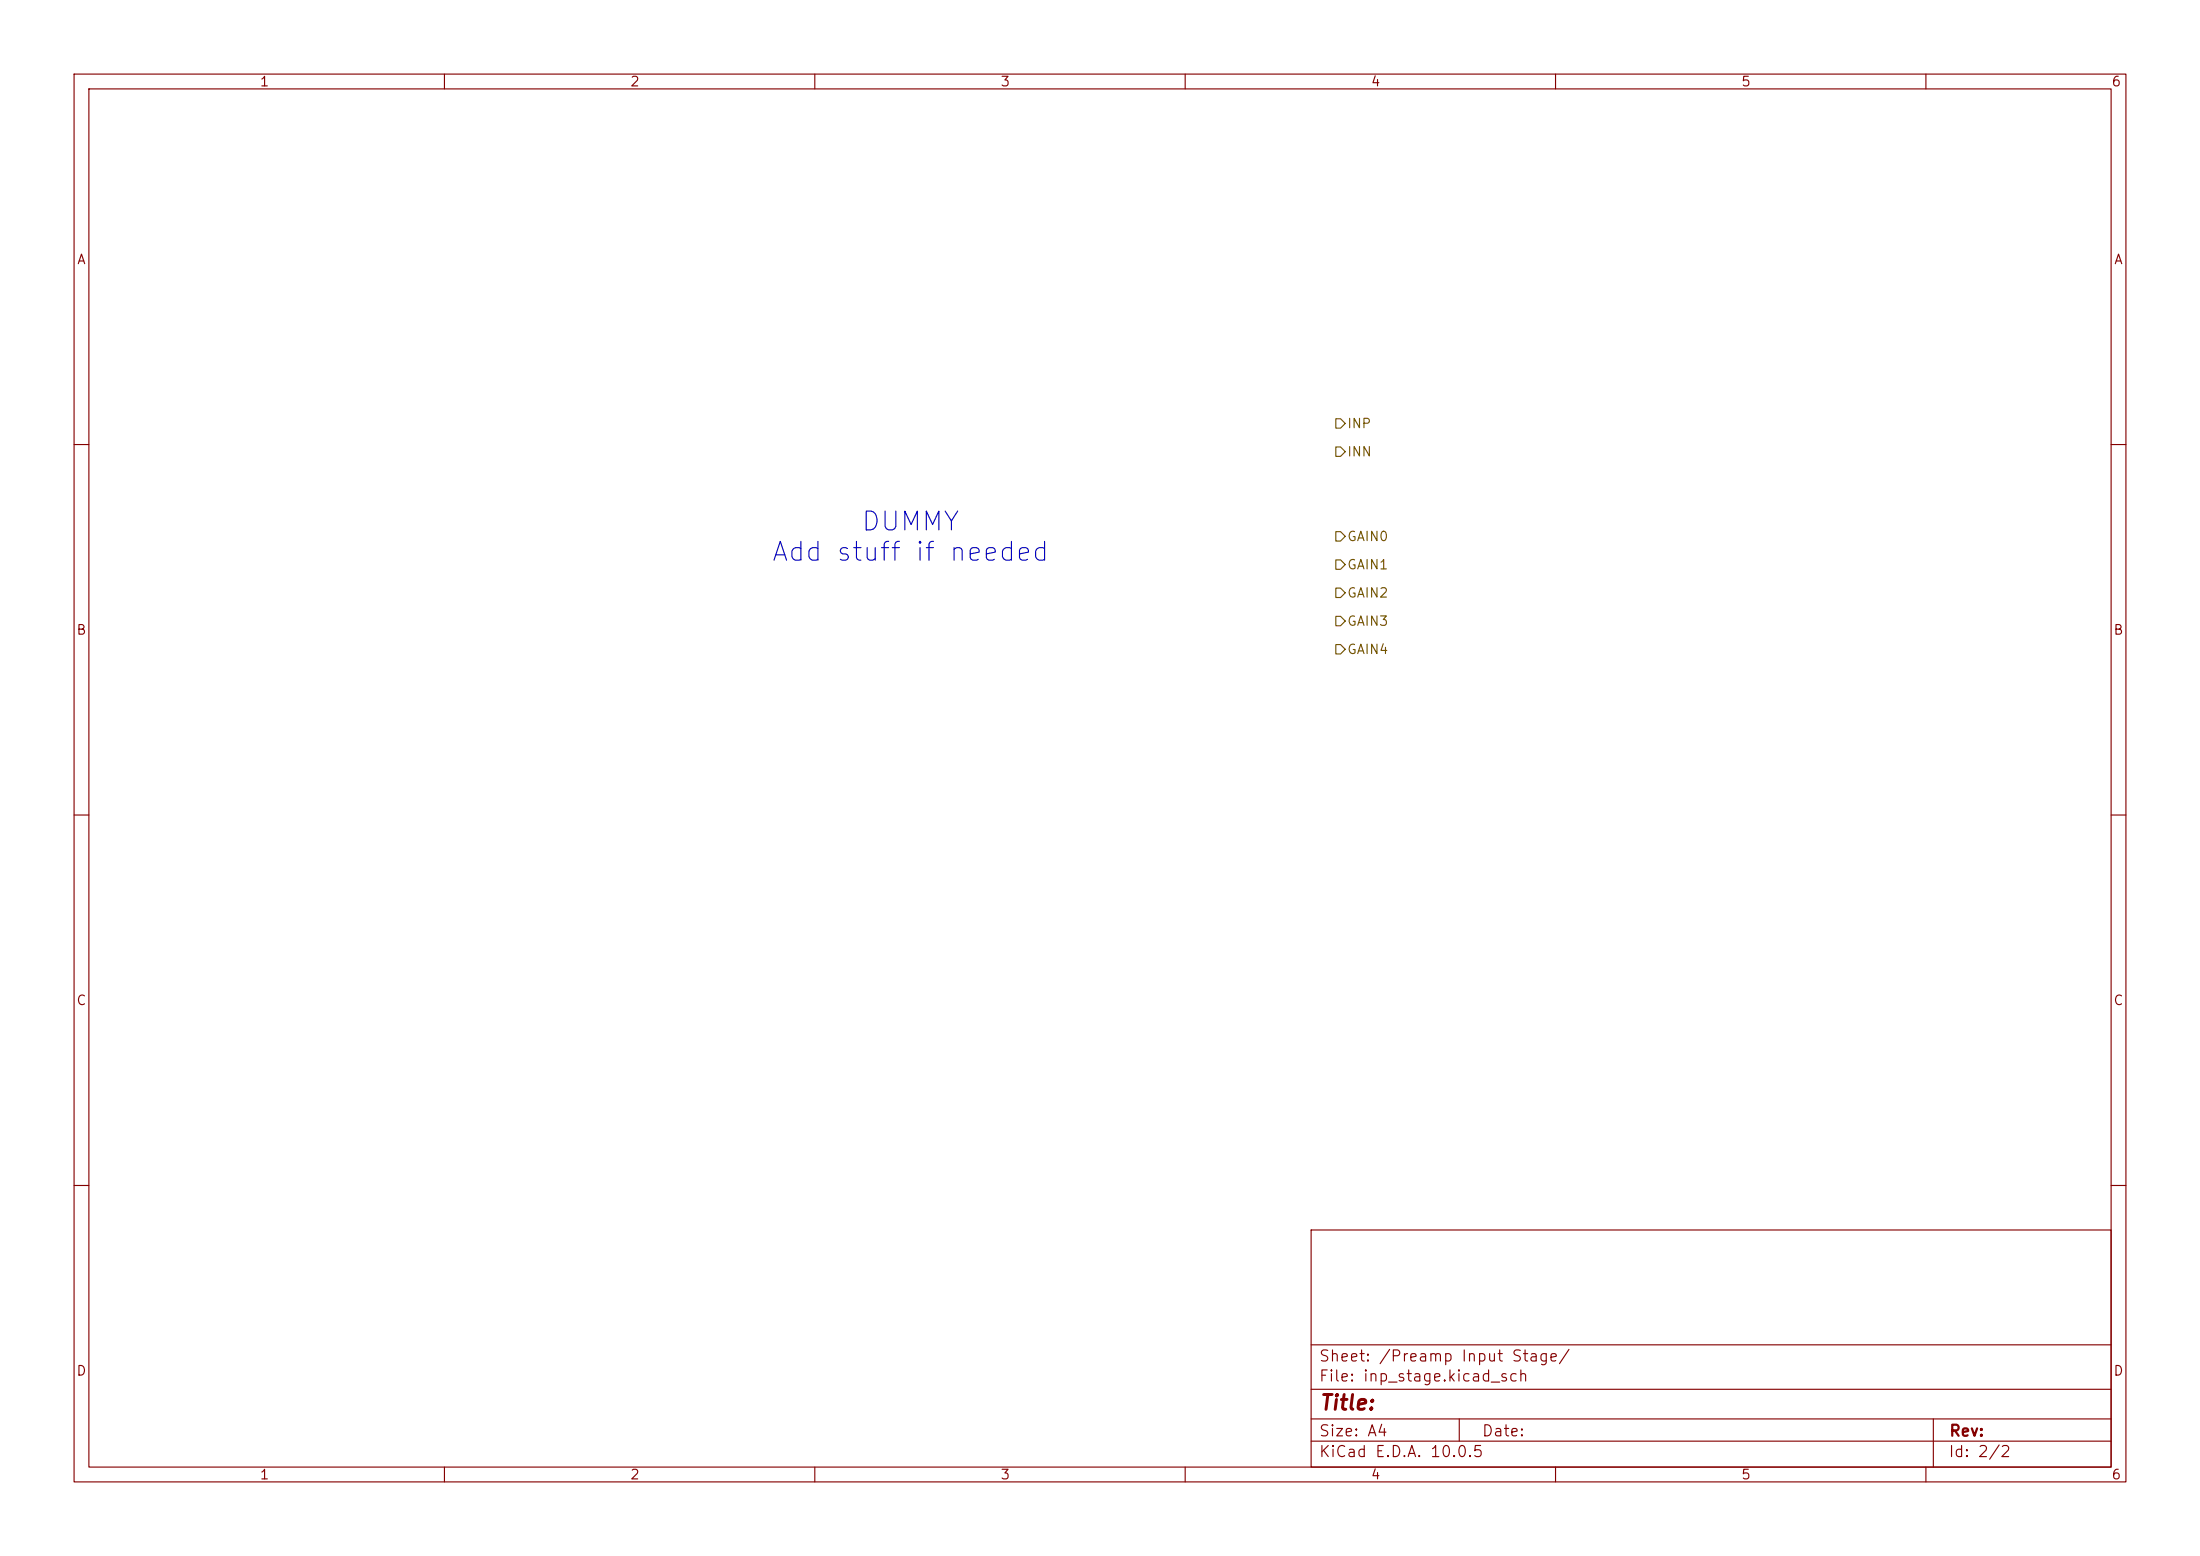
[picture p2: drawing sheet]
<svg xmlns="http://www.w3.org/2000/svg" width="297mm" height="210mm" viewBox="0 0 297 210" stroke-linecap="round" stroke-linejoin="round" font-family="sans-serif">
<g fill="none" stroke="#840000" stroke-width=".15">
<path d="M10 10h277v190h-277zM12 12h273v186h-273zM60 10v2M110 10v2M160 10v2M210 10v2M260 10v2M10 60h2M285 60h2M10 110h2M285 110h2M10 160h2"/>
<path d="M177 166h108v32h-108zM285 160h2M60 198v2M110 198v2M160 198v2M177 194.5h108M177 191.5h108M177 187.5h108M177 181.5h108M197 191.5v3M210 198v2M260 198v2"/>
<path d="M261 191.5v6.5"/>
</g>
<path d="M180.3 56.5h.7l.6 .7-.6 .6h-.7zM180.3 60.3h.7l.6 .7-.6 .6h-.7zM180.3 71.8h.7l.6 .6-.6 .6h-.7zM180.3 75.6h.7l.6 .6-.6 .6h-.7zM180.3 79.4h.7l.6 .6-.6 .6h-.7zM180.3 87h.7l.6 .6-.6 .7h-.7zM180.3 83.2h.7l.6 .6-.6 .7h-.7z" fill="none" stroke="#725600" stroke-width=".15"/>
<g font-size="2.5" fill="#0000c2">
<text x="104" y="76.4">Add stuff if needed</text>
<text x="116.1" y="72.3">DUMMY</text>
</g>
<text font-size="2" fill="#840000" x="178" y="190.8">Title:</text>
<g font-size="1.5" fill="#840000">
<text x="178" y="184.1">Sheet: /Preamp Input Stage/</text>
<text x="178" y="186.8">File: inp_stage.kicad_sch</text>
<text x="178" y="197">KiCad E.D.A. 10.0.5</text>
<text x="178" y="194.2">Size: A4</text>
<text x="200" y="194.2">Date:</text>
<text x="263" y="197">Id: 2/2</text>
<text x="263" y="194.2">Rev:</text>
</g>
<g font-size="1.3" fill="#840000">
<text x="35" y="12">1</text>
<text x="85" y="12">2</text>
<text x="135" y="12">3</text>
<text x="185" y="12">4</text>
<text x="235" y="12">5</text>
<text x="285" y="12">6</text>
<text x="10.3" y="36">A</text>
<text x="285.3" y="36">A</text>
<text x="10.2" y="86">B</text>
<text x="285.2" y="86">B</text>
<text x="10.2" y="136">C</text>
<text x="285.2" y="136">C</text>
<text x="10.2" y="186">D</text>
<text x="285.2" y="186">D</text>
<text x="35" y="200">1</text>
<text x="85" y="200">2</text>
<text x="135" y="200">3</text>
<text x="185" y="200">4</text>
<text x="235" y="200">5</text>
<text x="285" y="200">6</text>
</g>
<g font-size="1.3" fill="#725600">
<text x="181.8" y="58.1">INP</text>
<text x="181.8" y="61.9">INN</text>
<text x="181.8" y="73.4">GAIN0</text>
<text x="181.8" y="77.2">GAIN1</text>
<text x="181.8" y="81">GAIN2</text>
<text x="181.8" y="88.6">GAIN4</text>
<text x="181.8" y="84.8">GAIN3</text>
</g>
</svg>
